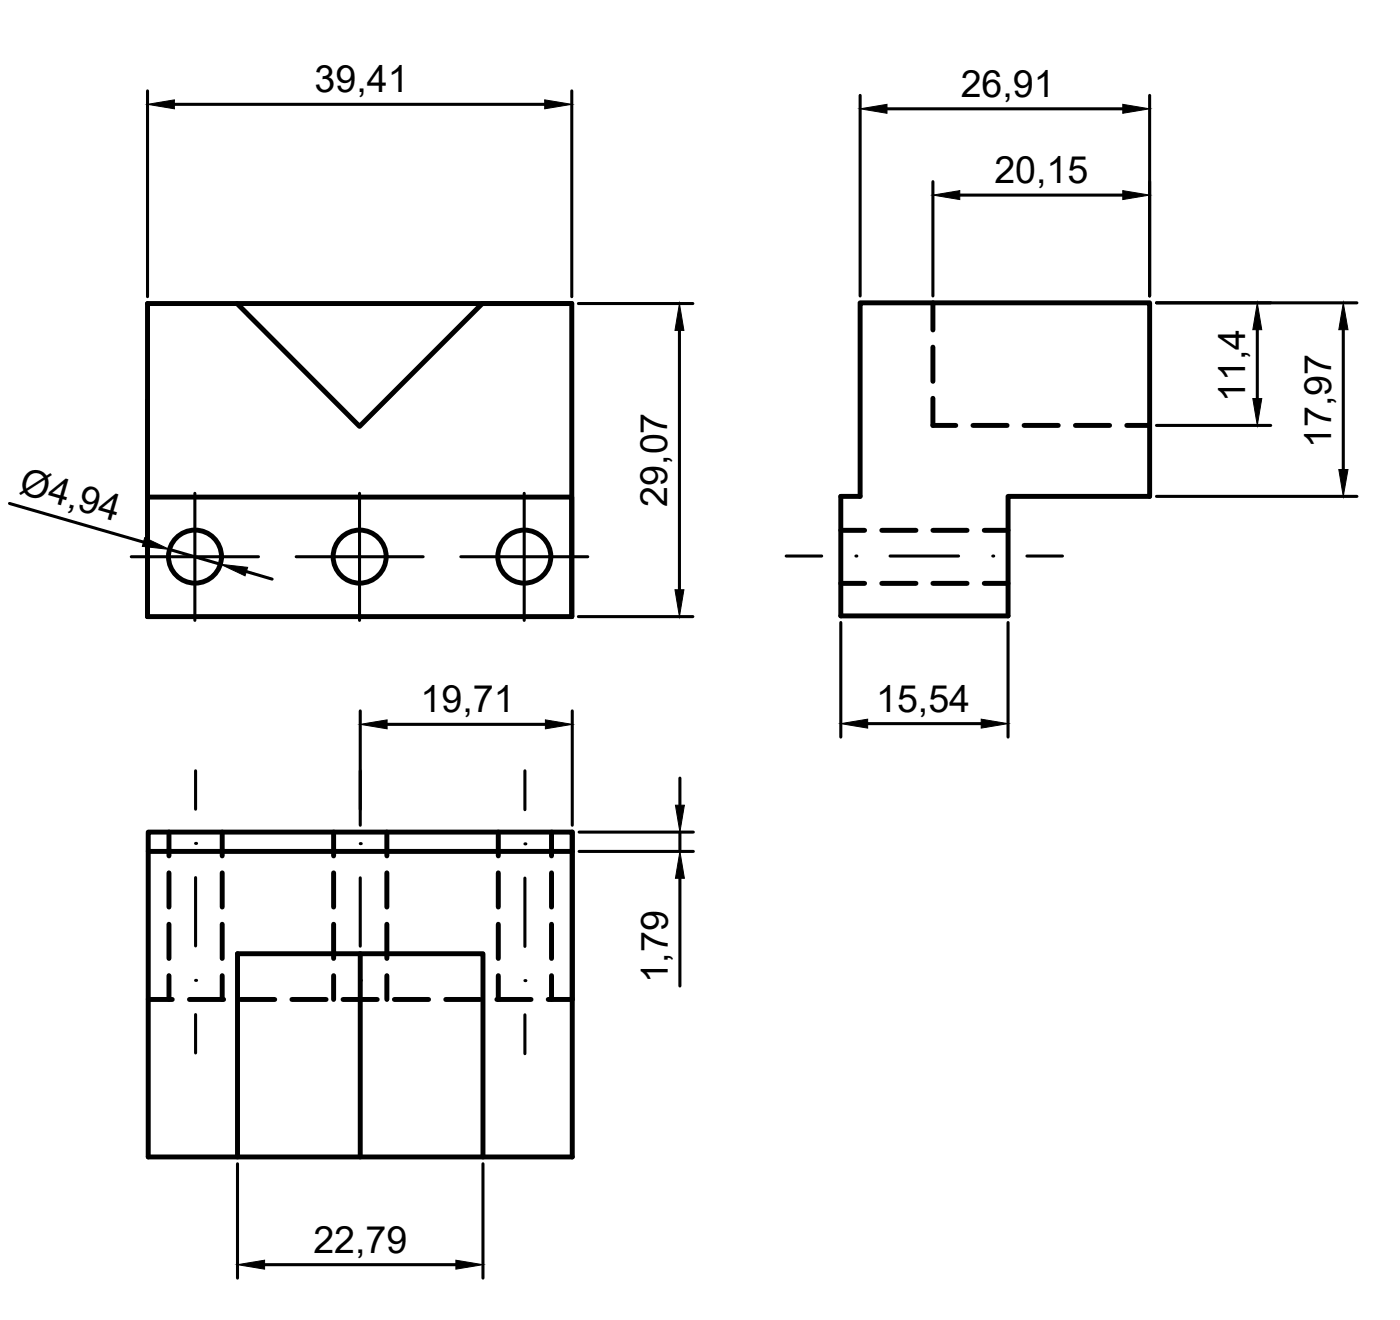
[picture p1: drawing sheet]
<svg xmlns="http://www.w3.org/2000/svg" width="43mm" height="40mm" viewBox="0 0 43 40" stroke-linecap="round" stroke-linejoin="round" font-family="sans-serif">
<!-- layer: Drawing -->
<g fill="none" stroke="#000" stroke-width=".15">
<path d="M4.5 15.1h12.9v3.7M4.5 9.2h12.9v9.6h-12.9zM7.2 9.2l3.8 3.8 3.7-3.8h2.7M26.2 9.2h8.9v5.9h-4.4v3.7h-5.1v-3.7h.6zM4.5 25.9h12.9M7.2 35.2v-6.1h7.5v6.1M11 29.1v6.1M17.4 25.4v9.8h-12.9v-9.8h12.9v5.1"/>
<circle cx="5.9" cy="17" r=".81"/>
<circle cx="11" cy="17" r=".81"/>
<circle cx="16" cy="17" r=".81"/>
</g>
<!-- layer: Hidden -->
<g fill="none" stroke="#000" stroke-width=".15">
<path d="M25.6 16.2h.8M25.6 17.8h.8M26.9 16.2h1M26.9 17.8h1M28.4 9.2v.9M28.4 10.6v1M28.4 12.1v.9h.7M28.4 16.2h1.1M28.4 17.8h1.1M29.7 13h1M30 16.2h.7M30 17.8h.7"/>
<path d="M31.2 13h1.1M32.8 13h1M34.4 13h.7M4.5 30.5h.8M5.2 25.4v.7M5.2 26.6v1M5.2 28.2v1M5.2 29.7v.8M5.8 30.5h1M6.8 25.4v.7M6.8 26.6v1M6.8 28.2v1"/>
<path d="M6.8 29.7v.8M7.3 30.5h1.1M8.9 30.5h1M10.2 25.4v.7M10.2 26.6v1M10.2 28.2v1M10.2 29.7v.8M10.5 30.5h1M11.8 25.4v.7M11.8 26.6v1M11.8 28.2v1M11.8 29.7v.8"/>
<path d="M12 30.5h1.1M13.6 30.5h1M15.1 30.5h1.1M15.2 25.4v.7M15.2 26.6v1M15.2 28.2v1M15.2 29.7v.8M16.7 30.5h.7M16.8 25.4v.7M16.8 26.6v1M16.8 28.2v1M16.8 29.7v.8"/>
</g>
<!-- layer: Axes -->
<g fill="none" stroke="#000" stroke-width=".09">
<path d="M4 17h3.9M5.9 15v3.9M9 17h3.9M11 15v3.9M14.1 17h3.8M16 15v3.9M24 16.9h1.1M26.1 16.9h.1M27.1 16.9h2.1M30.3 16.9h.1M31.3 16.9h1.1M6 25.7h.1"/>
<path d="M6 29.9h.1M6 23.5v1.2M6 26.7v2.1M6 30.9v1.2M11 25.7h.1M11 29.9h.1M11 23.5v1.2M11 26.7v2.1M11 30.9v1.2M16 25.7h.1M16 29.9h.1M16 23.5v1.2"/>
<path d="M16 26.8v2M16 30.9v1.2"/>
</g>
<!-- layer: Anotate -->
<g fill="none" stroke="#000" stroke-width=".09">
<path d="M.3 15.3l4.1 1.2M4.5 2.8v6.2M5.2 16.7l1.5 .5M5.3 3.2h11.3M7.5 17.4l.8 .2M17.4 2.8v6.2M17.6 9.2h3.5M17.6 18.8h3.5M20.7 10.1v7.9M25.6 19v3.5M26.2 2.9v6.1M27 3.3h7.2"/>
<path d="M28.4 5.5v3.5M29.3 5.9h4.9M30.7 19v3.5M35.1 2.9v6.1M35.3 9.2h6.1M35.3 13h3.4M35.3 15.1h6.1M38.3 10v2.1M41 10v4.3M4.5 25.4v.5M7.2 35.5v3.4M8.1 38.5h5.8"/>
<path d="M11 21.7v3.4M11.8 22.1h4.8M14.7 35.5v3.4M17.4 21.7v3.4M17.7 25.4h3.4M17.7 25.9h3.4M20.7 23.7v.8M20.7 25.4v.5M20.7 26.8v3.2M26.5 22h3.4"/>
</g>
<g fill="#000" stroke="#000" stroke-width=".03">
<path d="M4.4 16.4l.8 .3-.9-.1zM4.5 3.2l.8-.2v.3zM6.7 17.2l.9 .1-.1 .2zM16.6 3l.8 .2-.8 .1zM20.6 18h.3l-.2 .8zM20.7 9.2l.2 .9h-.3zM26.2 3.3l.8-.1v.3zM28.4 5.9l.9-.1v.3zM34.2 5.8l.9 .1-.9 .2zM34.2 3.2l.9 .1-.9 .2zM38.3 9.2l.2 .8h-.3zM38.2 12.1h.3l-.2 .9z"/>
<path d="M40.8 14.3h.3l-.1 .8zM41 9.2l.1 .8h-.3zM7.2 38.5l.9-.1v.3zM11 22.1l.8-.2v.3zM13.9 38.4l.8 .1-.8 .2zM16.6 21.9l.8 .2-.8 .1zM20.6 24.5h.3l-.2 .9zM20.7 25.9l.2 .9h-.3zM25.6 22l.9-.1v.3zM29.9 21.9l.8 .1-.8 .2z"/>
</g>
<g font-size="1.1">
<text x="9.6" y="2.8">39,41</text>
<text x="29.3" y="2.9">26,91</text>
<text x="30.3" y="5.6">20,15</text>
<text x=".5" y="15" transform="rotate(16 .5 15)">Ø4,94</text>
<text x="20.3" y="15.4" transform="rotate(-90 20.3 15.4)">29,07</text>
<text x="38" y="12.2" transform="rotate(-90 38 12.2)">11,4</text>
<text x="40.6" y="13.6" transform="rotate(-90 40.6 13.6)">17,97</text>
<text x="12.8" y="21.7">19,71</text>
<text x="26.7" y="21.7">15,54</text>
<text x="20.4" y="30" transform="rotate(-90 20.4 30)">1,79</text>
<text x="9.6" y="38.2">22,79</text>
</g>
</svg>
